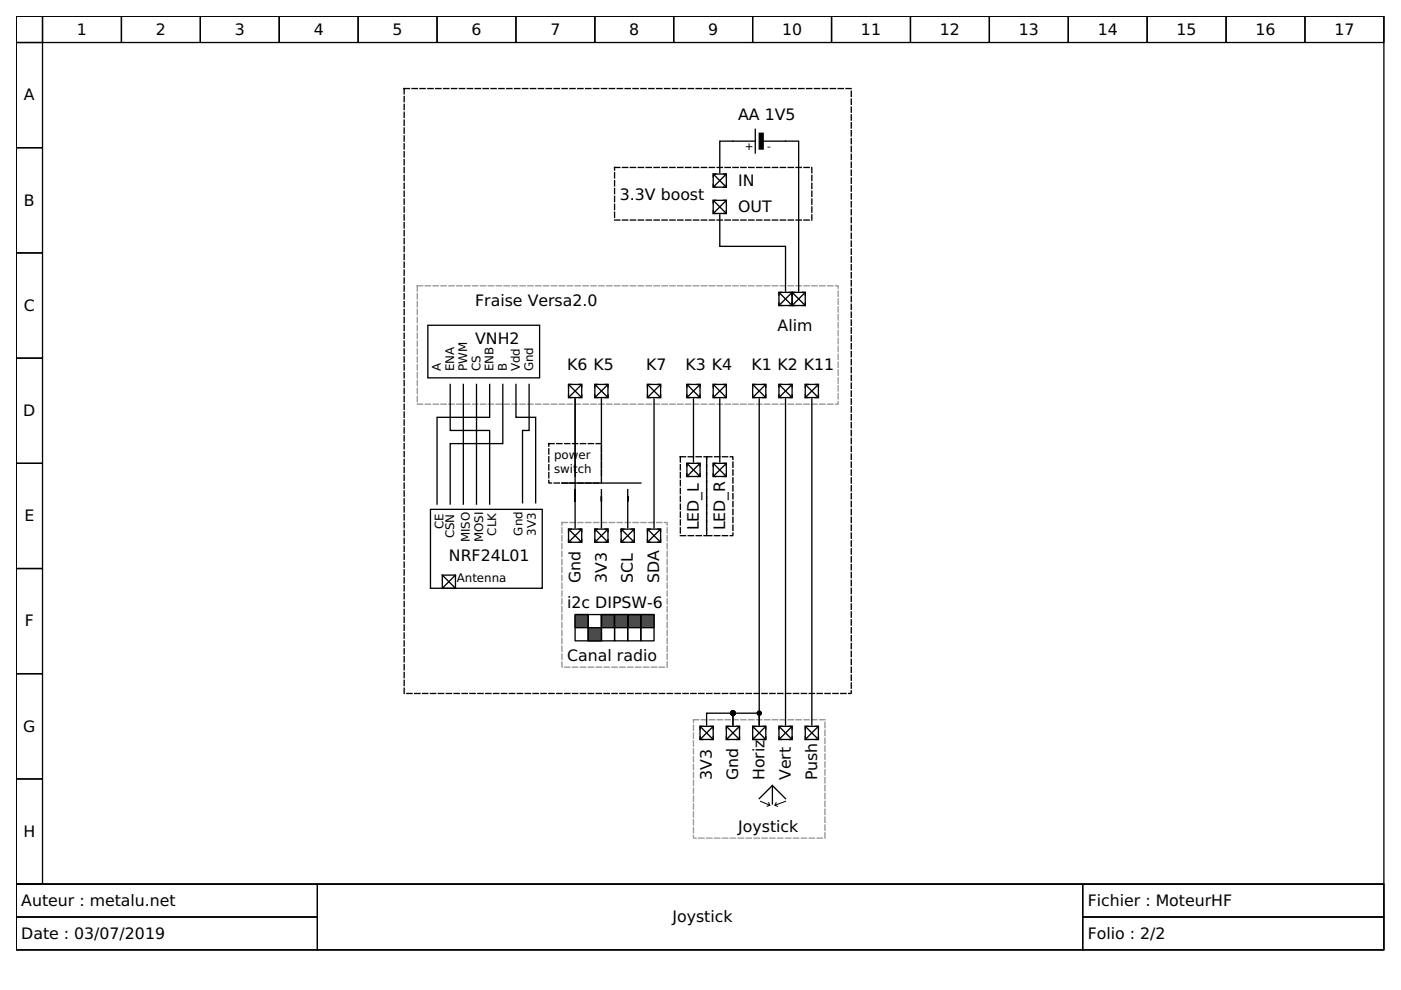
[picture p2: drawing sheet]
<svg xmlns="http://www.w3.org/2000/svg" width="297mm" height="210mm" viewBox="0 0 297 210" stroke-linecap="round" stroke-linejoin="round" font-family="sans-serif">
<g fill="none" stroke="#000" stroke-width=".28">
<path d="M3.4 3.4h290v184.1h-290zM3.4 3.4h5.6v5.6h-5.6zM3.4 9h5.6v22.3h-5.6zM9 3.4h16.7v5.6h-16.7zM25.7 3.4h16.8v5.6h-16.8zM42.5 3.4h16.7v5.6h-16.7zM59.2 3.4h16.7v5.6h-16.7zM75.9 3.4h16.8v5.6h-16.8zM92.7 3.4h16.7v5.6h-16.7zM109.4 3.4h16.7v5.6h-16.7zM126.1 3.4h16.7v5.6h-16.7zM142.8 3.4h16.8v5.6h-16.8z"/>
<path d="M159.6 3.4h16.7v5.6h-16.7zM176.3 3.4h16.7v5.6h-16.7zM193 3.4h16.8v5.6h-16.8zM209.8 3.4h16.7v5.6h-16.7zM226.5 3.4h16.7v5.6h-16.7zM243.2 3.4h16.8v5.6h-16.8zM260 3.4h16.7v5.6h-16.7zM276.7 3.4h16.7v5.6h-16.7zM3.4 31.3h5.6v22.3h-5.6zM3.4 53.6h5.6v22.3h-5.6zM3.4 75.9h5.6v22.3h-5.6zM3.4 98.2h5.6v22.3h-5.6z"/>
<path d="M3.4 120.5h5.6v22.3h-5.6zM121.9 130.3h2.8v5.6h-2.8zM135.9 130.3h2.8v5.6h-2.8zM3.4 142.8h5.6v22.4h-5.6zM3.4 165.2h5.6v22.3h-5.6zM3.4 187.5h290v13.9h-290z"/>
</g>
<path d="M3.4 187.5h63.9v6.9h-63.9zM3.4 194.4h63.9v7h-63.9zM67.3 187.5h162.3v13.9h-162.3zM229.6 187.5h63.8v6.9h-63.8zM229.6 194.4h63.8v7h-63.8z" fill="none" stroke="#000" stroke-width=".21"/>
<path d="M130.3 35.5h41.8v11.2h-41.8zM116.4 94.1h11.1v8.3h-11.1zM144.2 96.8h5.6v16.8h-5.6zM191.6 141.5h.1" fill="none" stroke="#000" stroke-width=".28" stroke-dasharray="1.1 .6"/>
<path d="M88.5 60.6h89.2v25.1h-89.2zM119.1 110.8h22.4v30.7h-22.4zM147 152.6h27.9v25.1h-27.9z" fill="none" stroke="#939393" stroke-width=".28" stroke-dasharray="1.1 .6"/>
<path d="M127.5 130.3h2.8v2.8h-2.8z" fill="#464646" stroke="#000" stroke-width=".28"/>
<path d="M127.5 130.3h2.8v5.6h-2.8z" fill="none" stroke="#000" stroke-width=".28"/>
<path d="M121.9 130.3h2.8v2.8h-2.8z" fill="#464646" stroke="#000" stroke-width=".28"/>
<path d="M124.7 130.3h2.8v5.6h-2.8z" fill="none" stroke="#000" stroke-width=".28"/>
<g fill="#464646" stroke="#000" stroke-width=".28">
<path d="M133.1 130.3h2.8v2.8h-2.8z"/>
<path d="M135.9 130.3h2.8v2.8h-2.8z"/>
</g>
<path d="M130.3 130.3h2.8v5.6h-2.8z" fill="none" stroke="#000" stroke-width=".28"/>
<g fill="#464646" stroke="#000" stroke-width=".28">
<path d="M130.3 130.3h2.8v2.8h-2.8z"/>
<path d="M124.7 133.1h2.8v2.8h-2.8z"/>
</g>
<g fill="none" stroke="#000" stroke-width=".28">
<path d="M151.2 36.9h2.8v2.8h-2.8zM151.2 39.1v.6h.6M151.3 37l2.6 2.6M151.8 36.9h-.6v.6M153.4 36.9h.6v.6M153.9 37l-2.6 2.6M154 39.1v.6h-.6M160.1 29.9h-7.5v6.7M160.1 27.4v5M161.8 29.9h7.5v31.8M151.2 42.5h2.8v2.8h-2.8zM151.2 44.7v.6h.6"/>
<path d="M151.3 42.6l2.6 2.6M151.8 42.5h-.6v.6M152.6 45.5v6.7h13.9v9.5M153.4 42.5h.6v.6M153.9 42.6l-2.6 2.6M154 44.7v.6h-.6M90.7 69h23.7v11.1h-23.7zM165.2 62h2.7v2.8h-2.7zM165.2 64.2v.6h.5M165.3 62.1l2.5 2.6M165.7 62h-.5v.6M167.3 64.8h.6v-.6v.6h.6"/>
<path d="M167.3 62h.6v.6v-.6h.6M167.8 62.1l-2.5 2.6M167.9 62h2.8v2.8h-2.8zM168 62.1l2.6 2.6M170.1 62h.6v.6M170.6 62.1l-2.6 2.6M170.7 64.2v.6h-.6M95.4 81.5v9.8h8.4v15.6M98.2 81.5v25.4M101 81.5v25.4M103.8 81.5v7h-11.1v18.4M106.6 81.5v12.6h-11.2v12.8"/>
<path d="M109.4 81.5v7h4.2v18.1M112.2 81.5v9.8h-1.4v15.3M120.5 81.5h2.8v2.8h-2.8zM120.5 83.7v.6h.6M120.6 81.6l2.6 2.6M121.1 81.5h-.6v.6M122.7 81.5h.6v.6M123.2 81.6l-2.6 2.6M123.3 83.7v.6h-.6M126.1 81.5h2.8v2.8h-2.8zM126.1 83.7v.6h.6M126.2 81.6l2.6 2.6"/>
<path d="M126.7 81.5h-.6v.6M127.5 84.6v16.4M128.3 81.5h.6v.6M128.8 81.6l-2.6 2.6M128.9 83.7v.6h-.6M137.3 81.5h2.8v2.8h-2.8zM137.3 83.7v.6h.6M137.4 81.6l2.6 2.6M137.9 81.5h-.6v.6M138.7 84.6v27.3M139.5 81.5h.6v.6M140 81.6l-2.6 2.6"/>
<path d="M140.1 83.7v.6h-.6M145.6 98.2h2.8v2.8h-2.8zM145.6 81.5h2.8v2.8h-2.8zM145.6 83.7v.6h.6M145.7 98.3l2.6 2.6M145.7 81.6l2.6 2.6M146.2 98.2h-.6v.6M146.2 81.5h-.6v.6M147 84.6v13.4M147.8 98.2h.6v.6M147.8 81.5h.6v.6M148.3 98.3l-2.6 2.6"/>
<path d="M148.3 81.6l-2.6 2.6M148.4 83.7v.6h-.6M151.2 98.2h2.8v2.8h-2.8zM151.2 81.5h2.8v2.8h-2.8zM151.2 83.7v.6h.6M151.3 98.3l2.6 2.6M151.3 81.6l2.6 2.6M151.8 98.2h-.6v.6M151.8 81.5h-.6v.6M152.6 84.6v13.4M153.4 98.2h.6v.6M153.4 81.5h.6v.6"/>
<path d="M153.9 98.3l-2.6 2.6M153.9 81.6l-2.6 2.6M154 83.7v.6h-.6M159.6 81.5h2.8v2.8h-2.8zM159.6 83.7v.6h.6M159.7 81.6l2.6 2.6M160.2 81.5h-.6v.6M161 84.6v69.1v-2.5h-5.6v2.5v-2.5h-5.6v2.5M161.8 81.5h.6v.6M162.3 81.6l-2.6 2.6M162.4 83.7v.6h-.6M165.2 81.5h2.7v2.8h-2.7z"/>
<path d="M165.2 83.7v.6h.5M165.3 81.6l2.5 2.6M165.7 81.5h-.5v.6M166.5 84.6v69.1M167.3 81.5h.6v.6M167.8 81.6l-2.5 2.6M167.9 83.7v.6h-.6M170.7 81.5h2.8v2.8h-2.8zM170.7 83.7v.6h.6M170.8 81.6l2.6 2.6M171.3 81.5h-.6v.6M172.1 84.6v69.1"/>
<path d="M172.9 81.5h.6v.6M173.4 81.6l-2.6 2.6M173.5 83.7v.6h-.6M91.3 108h23.7v16.7h-23.7zM119.1 102.4h16.8M120.5 112.2h2.8v2.8h-2.8zM120.5 114.4v.6h.6M120.6 112.3l2.6 2.6M121.1 112.2h-.6v.6M121.9 101v-16.4v27.3M122.7 112.2h.6v.6M123.2 112.3l-2.6 2.6"/>
<path d="M123.3 114.4v.6h-.6M126.1 112.2h2.8v2.8h-2.8zM126.1 114.4v.6h.6M126.2 112.3l2.6 2.6M126.7 112.2h-.6v.6M127.5 103.8v8.1M128.3 112.2h.6v.6M128.8 112.3l-2.6 2.6M128.9 114.4v.6h-.6M131.7 112.2h2.8v2.8h-2.8zM131.7 114.4v.6h.6M131.8 112.3l2.6 2.6"/>
<path d="M132.3 112.2h-.6v.6M133.1 103.8v8.1M133.9 112.2h.6v.6M134.4 112.3l-2.6 2.6M134.5 114.4v.6h-.6M137.3 112.2h2.8v2.8h-2.8zM137.3 114.4v.6h.6M137.4 112.3l2.6 2.6M137.9 112.2h-.6v.6M139.5 112.2h.6v.6M140 112.3l-2.6 2.6M140.1 114.4v.6h-.6"/>
<path d="M145.6 100.4v.6h.6M148.4 100.4v.6h-.6M151.2 100.4v.6h.6M154 100.4v.6h-.6M93.8 121.9h2.8v2.8h-2.8zM93.8 121.9l2.8 2.8M96.6 121.9l-2.8 2.8M133.1 130.3h2.8v5.6h-2.8zM148.4 154h2.8v2.8h-2.8zM148.4 156.2v.6h.6M148.5 154.1l2.6 2.6M149 154h-.6v.6"/>
<path d="M150.6 154h.6v.6M151.1 154.1l-2.6 2.6M151.2 156.2v.6h-.6M154 154h2.8v2.8h-2.8zM154 156.2v.6h.6M154.1 154.1l2.6 2.6M154.6 154h-.6v.6M156.2 154h.6v.6M156.7 154.1l-2.6 2.6M156.8 156.2v.6h-.6M159.6 154h2.8v2.8h-2.8zM159.6 156.2v.6h.6"/>
<path d="M159.7 154.1l2.6 2.6M160.2 154h-.6v.6M161.8 154h.6v.6M162.3 154.1l-2.6 2.6M162.4 156.2v.6h-.6M165.2 154h2.7v2.8h-2.7zM165.2 156.2v.6h.5M165.3 154.1l2.5 2.6M165.7 154h-.5v.6M167.3 154h.6v.6M167.8 154.1l-2.5 2.6M167.9 156.2v.6h-.6"/>
<path d="M170.7 154h2.8v2.8h-2.8zM170.7 156.2v.6h.6M170.8 154.1l2.6 2.6M171.3 154h-.6v.6M172.9 154h.6v.6M173.4 154.1l-2.6 2.6M173.5 156.2v.6h-.6M161 169.3l2.8-2.8 2.7 2.8M163.8 166.8v3.7"/>
</g>
<path d="M85.7 18.8h94.8v128.2h-94.8zM149.8 96.8h5.6v16.8h-5.6z" fill="none" stroke="#000" stroke-width=".28" stroke-dasharray="1.1 .6"/>
<path d="M161.2 169.9l2 .8M163 170.2l.2 .5-.5 .2M164.6 170.2l-.3 .5 .6 .3M166.5 169.9l-2.2 .8" fill="none" stroke="#000" stroke-width=".21"/>
<g fill="#000" stroke="#000" stroke-width=".28">
<path d="M161 28.3h.8v3.3h-.8z" fill-rule="evenodd"/>
<circle cx="155.4" cy="151.2" r=".42"/>
<circle cx="161" cy="151.2" r=".42"/>
</g>
<g font-size="3.3">
<text x="16.3" y="7.3">1</text>
<text x="33" y="7.3">2</text>
<text x="49.8" y="7.3">3</text>
<text x="66.5" y="7.3">4</text>
<text x="83.2" y="7.3">5</text>
<text x="100" y="7.3">6</text>
<text x="116.7" y="7.3">7</text>
<text x="133.4" y="7.3">8</text>
<text x="150.1" y="7.3">9</text>
<text x="165.8" y="7.3">10</text>
<text x="182.5" y="7.3">11</text>
<text x="199.3" y="7.3">12</text>
<text x="216" y="7.3">13</text>
<text x="232.7" y="7.3">14</text>
<text x="249.5" y="7.3">15</text>
<text x="266.2" y="7.3">16</text>
<text x="282.9" y="7.3">17</text>
<text x="5.1" y="21.3">A</text>
<text x="156.5" y="25.5">AA 1V5</text>
<text x="156.5" y="39.4">IN</text>
<text x="5.1" y="43.6">B</text>
<text x="131.4" y="42.5">3.3V boost</text>
<text x="156.5" y="45">OUT</text>
<text x="5.1" y="65.9">C</text>
<text x="100.7" y="64.8">Fraise Versa2.0</text>
<text x="164.9" y="70.1">Alim</text>
<text x="100.7" y="72.9">VNH2</text>
<text x="120.3" y="78.4">K6 K5</text>
<text x="137" y="78.4">K7</text>
<text x="145.4" y="78.4">K3 K4</text>
<text x="159.3" y="78.4">K1 K2 K11</text>
<text x="4.9" y="88.2">D</text>
<text x="5.2" y="110.5">E</text>
<text x="148.1" y="112.5" transform="rotate(-90 148.1 112.5)">LED_L</text>
<text x="153.7" y="112.5" transform="rotate(-90 153.7 112.5)">LED_R</text>
<text x="95.2" y="118.9">NRF24L01</text>
<text x="123.1" y="123.6" transform="rotate(-90 123.1 123.6)">Gnd</text>
<text x="128.6" y="123.6" transform="rotate(-90 128.6 123.6)">3V3</text>
<text x="134.2" y="123.6" transform="rotate(-90 134.2 123.6)">SCL</text>
<text x="139.8" y="123.6" transform="rotate(-90 139.8 123.6)">SDA</text>
<text x="120.3" y="128.9">i2c DIPSW-6</text>
<text x="5.3" y="132.8">F</text>
<text x="120.3" y="140.1">Canal radio</text>
<text x="4.9" y="155.1">G</text>
<text x="150.9" y="165.4" transform="rotate(-90 150.9 165.4)">3V3</text>
<text x="156.5" y="165.4" transform="rotate(-90 156.5 165.4)">Gnd</text>
<text x="162.1" y="165.4" transform="rotate(-90 162.1 165.4)">Horiz</text>
<text x="167.7" y="165.4" transform="rotate(-90 167.7 165.4)">Vert</text>
<text x="173.2" y="165.4" transform="rotate(-90 173.2 165.4)">Push</text>
<text x="5" y="177.4">H</text>
<text x="156.5" y="176.3">Joystick</text>
<text x="4.5" y="192.1">Auteur : metalu.net</text>
<text x="142.6" y="195.5">Joystick</text>
<text x="230.6" y="192.1">Fichier : MoteurHF</text>
<text x="4.5" y="199">Date : 03/07/2019</text>
<text x="230.6" y="199">Folio : 2/2</text>
</g>
<g font-size="2.5">
<text x="93.5" y="78.7" transform="rotate(-90 93.5 78.7)">A</text>
<text x="96.3" y="78.7" transform="rotate(-90 96.3 78.7)">ENA</text>
<text x="99.1" y="78.7" transform="rotate(-90 99.1 78.7)">PWM</text>
<text x="101.9" y="78.7" transform="rotate(-90 101.9 78.7)">CS</text>
<text x="104.6" y="78.7" transform="rotate(-90 104.6 78.7)">ENB</text>
<text x="107.4" y="78.7" transform="rotate(-90 107.4 78.7)">B</text>
<text x="110.2" y="78.7" transform="rotate(-90 110.2 78.7)">Vdd</text>
<text x="113" y="78.7" transform="rotate(-90 113 78.7)">Gnd</text>
<text x="117.5" y="97.4">pow</text>
<text x="117.5" y="100.2">swit</text>
<text x="122.5" y="100.2">ch</text>
<text x="122.7" y="97.4">er</text>
<text x="94.1" y="112.2" transform="rotate(-90 94.1 112.2)">CE</text>
<text x="105.2" y="113.6" transform="rotate(-90 105.2 113.6)">CLK</text>
<text x="110.8" y="113.6" transform="rotate(-90 110.8 113.6)">Gnd</text>
<text x="113.6" y="113.6" transform="rotate(-90 113.6 113.6)">3V3</text>
<text x="96.3" y="114.1" transform="rotate(-90 96.3 114.1)">CSN</text>
<text x="99.6" y="115" transform="rotate(-90 99.6 115)">MISO</text>
<text x="102.4" y="115" transform="rotate(-90 102.4 115)">MOSI</text>
<text x="96.8" y="123.3">Antenna</text>
</g>
<g font-size="2.2">
<text x="157.9" y="31.8">+</text>
<text x="162.6" y="31.8">-</text>
</g>
</svg>
